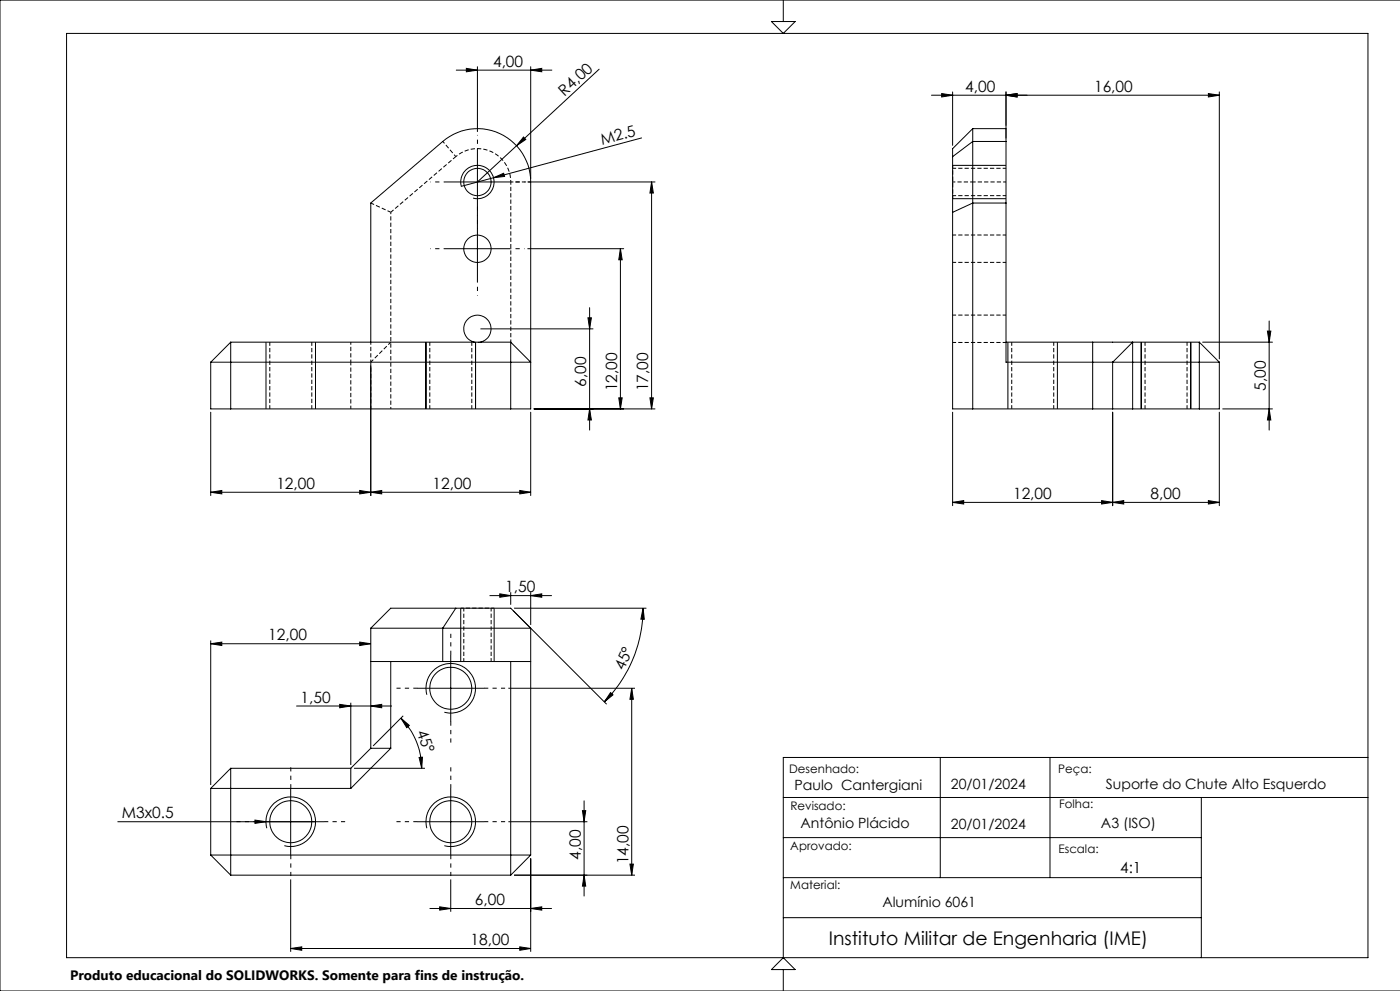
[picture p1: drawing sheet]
<svg xmlns="http://www.w3.org/2000/svg" width="420mm" height="297mm" viewBox="0 0 420 297" stroke-linecap="round" stroke-linejoin="round" font-family="sans-serif">
<path d="M132.8 42.4l3.9 4.5M159.2 54.5h-6M291.8 54.5h-6M105.2 108.5v-6M111.2 102.5v6" fill="none" stroke="#000" stroke-width=".3" stroke-dasharray="1.3 .6" stroke-dashoffset=".5" stroke-linecap="butt"/>
<path d="M285.8 58.6h16M301.8 50.4h-16M285.8 78.6h16M301.8 70.4h-16M301.8 94.4h-16M105.2 108.5v14M285.8 102.6h16M111.2 122.5v-14M139.1 182.3v16M147.3 198.3v-16" fill="none" stroke="#000" stroke-width=".3" stroke-dasharray="1.3 .6" stroke-dashoffset=".3" stroke-linecap="butt"/>
<path d="M111.2 60.9l6 2.7M117.2 63.6l19.5-16.7M80.9 102.5v20M117.2 102.5l-6 6M128.9 102.5v20M303.5 102.5v20M343.5 102.5v20M93.5 122.5v-20M141.5 122.5v-20M316.1 122.5v-20M356.1 122.5v-20" fill="none" stroke="#000" stroke-width=".3" stroke-dasharray="1.3 .6" stroke-dashoffset=".2" stroke-linecap="butt"/>
<path d="M142.3 102.5h1.8" fill="none" stroke="#000" stroke-width=".3" stroke-dasharray="1.3 .6" stroke-dashoffset=".9" stroke-linecap="butt"/>
<path d="M136.7 46.9a10 10 0 0 1 10.7-1.4 10 10 0 0 1 5.8 9M117.2 122.5v-58.9" fill="none" stroke="#000" stroke-width=".3" stroke-dasharray="1.3 .6" stroke-dashoffset=".7" stroke-linecap="butt"/>
<path d="M153.2 54.5v48M285.8 49.5v10M301.8 54.5h-10M148.2 182.3h-10" fill="none" stroke="#000" stroke-width=".3" stroke-dasharray="1.3 .6" stroke-dashoffset=".4" stroke-linecap="butt"/>
<g fill="none" stroke="#000" stroke-width=".3">
<path d="M20 10h390.4v277h-390.4zM143.2 20v19.4M159.2 20v33.5M231.4 6.5h7.1l-3.5 3.5zM235 0v6.5M420 0h-420v297h420M136.9 21h28.7M139.9 20.5l3.3 .5-3.3 .5zM159.2 21l3.3-.5v1zM179.7 20.7l-24.7 23M279.4 28.5h86.4M282.5 28l3.3 .5-3.3 .6z"/>
<path d="M285.8 27.5v16.1M291.8 38.6v3.8M291.8 38.6l-6 6v2.4M291.8 38.6h10v3.8M301.8 27.5v13.9M301.8 28.5l3.3-.5v1.1zM362.5 28l3.3 .5-3.3 .6zM365.8 27.5v80.1M133.2 54.5h20M143.2 44.6v40M148.1 53.3l3-1.4 .3 1zM148.1 53.3l-9.7 2.5a5 5 0 0 1 4.4-6.2 5 5 0 0 1 5.4 5.4 5 5 0 0 1-6.3 4.4"/>
<path d="M155 43.7l-11.8 10.8M157.1 41.1l.6 .7-2.7 1.9zM158.3 54.5h38.2M192.5 41.3l-44.4 12M195.5 54.5v68.1M195.5 54.5l.5 3.4h-1zM285.8 59.5h16M285.8 49.6h16M285.8 47v75.6h80v-14.1M291.8 42.4v80.2M291.8 42.4l-6 4.6M291.8 42.4h10"/>
<path d="M301.8 42.4v66.1h64M133.2 74.5h20M158.3 74.5h28.8M186.1 74.5v48.1M186.1 74.5l.6 3.4h-1.1zM301.8 60.9h-10l-6 2.7M144.2 98.6h33.7M176.4 95.2h1l-.5 3.4zM176.9 92.2v36.7M380.2 99.2h1l-.4 3.3zM380.8 96.2v32.7M69.2 102.5v20.1"/>
<path d="M69.2 102.5h84M69.2 102.5l-6 6M79.8 102.5v20.1M94.7 102.5v20.1M111.2 102.5v-41.6l21.6-18.5a16 16 0 0 1 17.1-2.4 16 16 0 0 1 9.3 14.5v68.1h-96v-14.1M111.2 109.6v38.9M127.8 102.5v20.1M142.3 102.5a4.1 4.1 0 0 1-2.5-6.3 4.1 4.1 0 0 1 6.8 0 4.1 4.1 0 0 1-2.5 6.3M142.7 102.5v20.1M153.2 102.5v20.1M153.2 102.5l6 6h-96M185.6 119.2h1.1l-.6 3.4z"/>
<path d="M195 119.2h1l-.5 3.4zM301.8 102.5h58M302.4 102.5v20.1M317.2 102.5v20.1M327.8 102.5v20.1M342.4 102.5v20.1M357.2 102.5v20.1M359.8 102.5v20.1M359.8 102.5l6 6M360.8 102.5h20.9M63.2 123.5v25M159.2 123.5v25"/>
<path d="M160.2 122.6h36.3M176.9 122.6l.5 3.3h-1zM285.8 123.5v28M333.8 122.6v-14.1l6-6v20.1M333.8 123.5v28M365.8 123.5v28M366.8 122.6h14.9M380.8 122.6l.4 3.3h-1zM63.2 147.5l3.3-.5v1zM63.2 147.5h96M107.9 147l3.3 .5-3.3 .5zM111.2 147.5l3.3-.5v1z"/>
<path d="M155.9 147l3.3 .5-3.3 .5zM285.8 150.6l3.3-.6v1.1zM285.8 150.6h80M330.5 150l3.3 .6-3.3 .5zM333.8 150.6l3.3-.6v1.1zM362.5 150l3.3 .6-3.3 .5zM146.9 178.5h18.7M149.9 178l3.3 .5-3.3 .5zM153.2 177.5v3.8M159.2 178.5l3.3-.5v1zM159.2 177.5v9.8M63.2 192.9l3.3-.5v1.1z"/>
<path d="M63.2 191.9v43.4M63.2 192.9h48M107.9 192.4l3.3 .5-3.3 .6zM111.2 188.3v36M111.2 188.3h21.6M111.2 198.3h21.6M117.2 198.3v26M132.8 188.3h26.4v68M132.8 198.3h26.4M132.8 188.3v10M135.2 196.3v20M136.7 182.3h16.5l28.8 28.8"/>
<path d="M136.7 182.3l-3.9 6M136.7 182.3h-19.5l-6 6M138.2 182.3v16M148.2 182.3v16M153.2 198.3v64M154.2 182.3h39.7M192.9 182.3l.4 3.3h-1zM192.9 182.3a39.9 39.9 0 0 1-11.6 28.1M88.9 211.6h28.7M101.9 211.1l3.3 .5-3.3 .5zM105.2 210.6v18.7M111.2 211.6l3.3-.5v1z"/>
<path d="M120.3 215.2l2.5 2.2-.8 .7zM120.3 215.2a21.4 21.4 0 0 1 6.2 15.1M121 214.5l-9.1 9.1M125.2 206.3h20M128.1 208.2a7.4 7.4 0 0 1 6.5-9.3 7.4 7.4 0 0 1 8 8 7.4 7.4 0 0 1-9.3 6.6M152.5 206.3h38M183.2 207.6l.7 .6-2.6 2.2zM189.5 206.3l.5 3.3h-1zM189.5 206.3v56M63.2 236.3v20M63.2 236.3h42M69.2 230.3v32"/>
<path d="M69.2 230.3h36M69.2 230.3l-6 6M87.2 236.3v20M105.2 230.3v6M106.2 230.3h21.3M111.2 224.3h6M111.2 224.3l-6 6M117.2 224.3l-12 12M125.7 227l1.1-.1-.3 3.4zM135.2 236.3v20M175.2 239.9v28.7M235 239h175.4"/>
<path d="M282.1 227v36M315 227v36M360.4 239v48M410.4 227h-175.4v60M35.2 246.3h62M63.2 256.3h96M63.2 256.3l6 6M76.5 245.8l3.3 .5-3.3 .5zM80 248.2a7.4 7.4 0 0 1 6.5-9.3 7.4 7.4 0 0 1 8.1 8 7.4 7.4 0 0 1-9.3 6.5M125.2 246.3h20M128.1 248.2a7.4 7.4 0 0 1 6.4-9.3 7.4 7.4 0 0 1 8.1 8 7.4 7.4 0 0 1-9.3 6.5M152.5 246.3h23.7"/>
<path d="M159.2 257.3v28M159.2 256.3l-6 6M174.7 243h1l-.5 3.3zM189 259h1l-.5 3.3zM235 251h125.4M69.2 262.3h84M87.2 263.6v21.7M128.9 272.3h36.7M131.9 271.8l3.3 .5-3.3 .5zM135.2 263.6v9.7M154.2 262.3h36.3M159.2 272.3l3.3-.5v1z"/>
<path d="M175.2 262.3l.5 3.3h-1zM235 275h125.4M235 263h125.4M87.2 284.3l3.3-.5v1zM87.2 284.3h72M155.9 283.8l3.3 .5-3.3 .5zM231.4 290.6l3.6-3.6 3.5 3.6zM235 290.6v6.4"/>
<circle cx="143.2" cy="54.6" r="4.1"/>
<circle cx="143.2" cy="74.6" r="4.1"/>
<circle cx="135.2" cy="206.3" r="6.3"/>
<circle cx="87.2" cy="246.3" r="6.3"/>
<circle cx="135.2" cy="246.3" r="6.3"/>
</g>
<path d="M135.2 196.3v-6.3M125.2 206.3h-6.3M135.2 216.3v6.3M145.2 206.3h6.3M87.2 236.3v-6.3M135.2 236.3v-6.3M77.2 246.3h-6.3M87.2 256.3v6.3M97.2 246.3h6.3M125.2 246.3h-6.3M135.2 256.3v6.3M145.2 246.3h6.3" fill="none" stroke="#000" stroke-width=".3" stroke-dasharray="15.2 1.3 1.3 1.3" stroke-dashoffset="14" stroke-linecap="butt"/>
<path d="M133.2 54.5h-4.1M143.2 44.5v-4.1M153.2 54.5h4.1M133.2 74.5h-4.1M143.2 64.5v4.1M143.2 64.5v-4.1M153.2 74.5h4.1M143.2 84.5v4.1" fill="none" stroke="#000" stroke-width=".3" stroke-dasharray="15.2 1.3 1.3 1.3" stroke-dashoffset="15.1" stroke-linecap="butt"/>
<g fill="#000">
<path d="M148.1 53.3l3-1.4 .3 1zM157.1 41.1l.6 .7-2.7 1.9zM76.5 245.8l3.3 .5-3.3 .5z"/>
<path d="M139.9 20.5l3.3 .5-3.3 .5zM159.2 21l3.3-.5v1zM111.2 147.5l3.3-.5v1zM155.9 147l3.3 .5-3.3 .5z"/>
<path d="M301.8 28.5l3.3-.5v1.1zM282.5 28l3.3 .5-3.3 .6z"/>
<path d="M176.4 95.2h1l-.5 3.4zM176.9 122.6l.5 3.3h-1zM186.1 74.5l.6 3.4h-1.1zM185.6 119.2h1.1l-.6 3.4zM195.5 54.5l.5 3.4h-1zM195 119.2h1l-.5 3.4z"/>
<path d="M380.2 99.2h1l-.4 3.3zM380.8 122.6l.4 3.3h-1z"/>
<path d="M107.9 147l3.3 .5-3.3 .5zM63.2 147.5l3.3-.5v1z"/>
<path d="M333.8 150.6l3.3-.6v1.1zM362.5 150l3.3 .6-3.3 .5z"/>
<path d="M330.5 150l3.3 .6-3.3 .5zM285.8 150.6l3.3-.6v1.1zM362.5 28l3.3 .5-3.3 .6zM301.8 28.5l3.3-.5v1.1z"/>
<path d="M149.9 178l3.3 .5-3.3 .5zM159.2 178.5l3.3-.5v1zM131.9 271.8l3.3 .5-3.3 .5zM159.2 272.3l3.3-.5v1zM87.2 284.3l3.3-.5v1zM155.9 283.8l3.3 .5-3.3 .5zM101.9 211.1l3.3 .5-3.3 .5zM111.2 211.6l3.3-.5v1z"/>
<path d="M107.9 192.4l3.3 .5-3.3 .6zM63.2 192.9l3.3-.5v1.1z"/>
<path d="M183.2 207.6l.7 .6-2.6 2.2zM192.9 182.3l.4 3.3h-1z"/>
<path d="M125.7 227l1.1-.1-.3 3.4zM120.3 215.2l2.5 2.2-.8 .7z"/>
<path d="M174.7 243h1l-.5 3.3zM175.2 262.3l.5 3.3h-1z"/>
<path d="M189 259h1l-.5 3.3zM189.5 206.3l.5 3.3h-1z"/>
</g>
<text font-size="5.6" x="248.7" y="283.2">Instituto Militar de Engenharia (IME)</text>
<g font-size="4.7">
<text x="147.9" y="20">4,00</text>
<text x="169.4" y="28.9" transform="rotate(-43 169.4 28.9)">R4,00</text>
<text x="289.6" y="27.5">4,00</text>
<text x="328.2" y="27.5">16,00</text>
<text x="180.6" y="43.5" transform="rotate(-15 180.6 43.5)">M2.5</text>
<text x="175.9" y="116" transform="rotate(-90 175.9 116)">6,00</text>
<text x="185.1" y="117.3" transform="rotate(-90 185.1 117.3)">12,00</text>
<text x="194.5" y="117.3" transform="rotate(-90 194.5 117.3)">17,00</text>
<text x="379.7" y="117.1" transform="rotate(-90 379.7 117.1)">5,00</text>
<text x="82.9" y="146.5">12,00</text>
<text x="129.8" y="146.5">12,00</text>
<text x="303.9" y="149.5">12,00</text>
<text x="345.2" y="149.5">8,00</text>
<text x="151.6" y="177.5">1,50</text>
<text x="80.5" y="191.9">12,00</text>
<text x="187.2" y="201.2" transform="rotate(-66 187.2 201.2)">45°</text>
<text x="90.2" y="210.6">1,50</text>
<text x="124.9" y="219.2" transform="rotate(70 124.9 219.2)">45°</text>
<text x="36.6" y="245.2">M3x0.5</text>
<text x="174.2" y="257.7" transform="rotate(-90 174.2 257.7)">4,00</text>
<text x="188.5" y="259" transform="rotate(-90 188.5 259)">14,00</text>
<text x="142.5" y="271.2">6,00</text>
<text x="141.2" y="283.2">18,00</text>
</g>
<text font-size="4.6" x="336.1" y="261.6">4:1</text>
<g font-size="4.2">
<text x="238.4" y="236.8">Paulo Cantergiani</text>
<text x="285.3" y="236.3">20/01/2024</text>
<text x="331.8" y="236.3">Suporte do Chute Alto Esquerdo</text>
<text x="240.2" y="248.1">Antônio Plácido</text>
<text x="285.3" y="248.4">20/01/2024</text>
<text x="330.3" y="248.1">A3 (ISO)</text>
<text x="264.7" y="271.9">Alumínio 6061</text>
</g>
<text font-size="4.1" x="21" y="293.7">Produto educacional do SOLIDWORKS. Somente para fins de instrução.</text>
<g font-size="3.5">
<text x="236.8" y="231.8">Desenhado:</text>
<text x="317.4" y="231.8">Peça:</text>
<text x="237.1" y="242.7">Revisado:</text>
<text x="317.7" y="242.1">Folha:</text>
<text x="237.1" y="254.7">Aprovado:</text>
<text x="317.5" y="255.7">Escala:</text>
<text x="237.1" y="266.6">Material:</text>
</g>
</svg>
